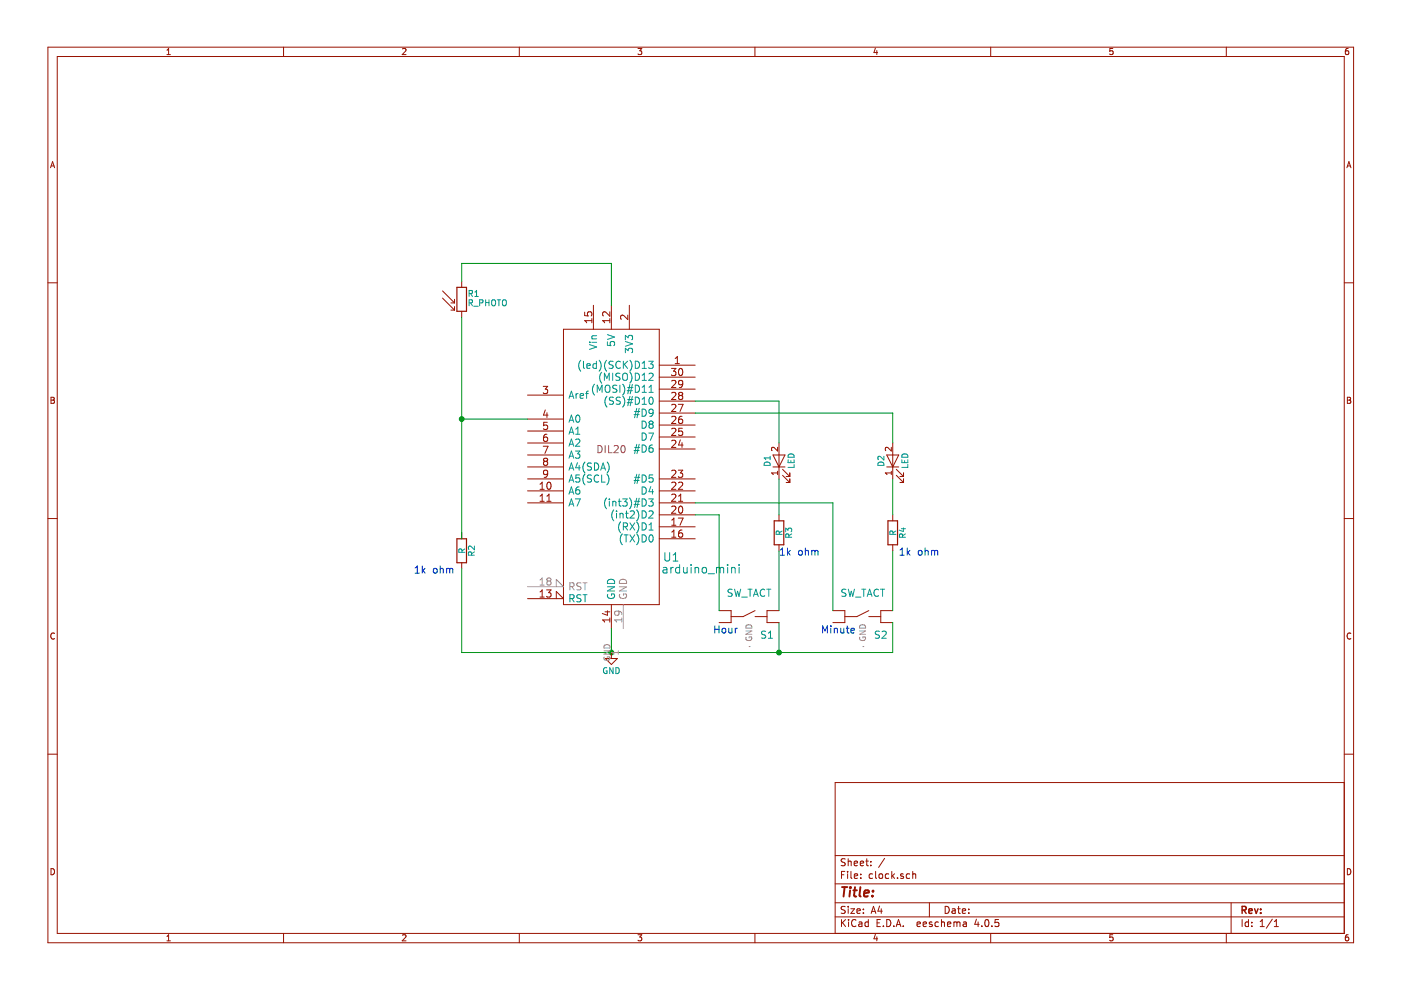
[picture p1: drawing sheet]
EESchema Schematic File Version 2
LIBS:power
LIBS:device
LIBS:transistors
LIBS:conn
LIBS:linear
LIBS:regul
LIBS:74xx
LIBS:cmos4000
LIBS:adc-dac
LIBS:memory
LIBS:xilinx
LIBS:microcontrollers
LIBS:dsp
LIBS:microchip
LIBS:analog_switches
LIBS:motorola
LIBS:texas
LIBS:intel
LIBS:audio
LIBS:interface
LIBS:digital-audio
LIBS:philips
LIBS:display
LIBS:cypress
LIBS:siliconi
LIBS:opto
LIBS:atmel
LIBS:contrib
LIBS:valves
LIBS:arduino-nano
LIBS:IHE
LIBS:Untitled-cache
EELAYER 25 0
EELAYER END
$Descr A4 11693 8268
encoding utf-8
Sheet 1 1
Title ""
Date ""
Rev ""
Comp ""
Comment1 ""
Comment2 ""
Comment3 ""
Comment4 ""
$EndDescr
$Comp
L LED D1
U 1 1
P 6500 3850
F 0 "D1" H 6500 3950 50  0000 C CNN
F 1 "LED" H 6500 3750 50  0000 C CNN
F 2 "" H 6500 3850 50  0000 C CNN
F 3 "" H 6500 3850 50  0000 C CNN
	1    6500 3850
	0    -1   -1   0   
$EndComp
$Comp
L LED D2
U 1 1
P 7450 3850
F 0 "D2" H 7450 3950 50  0000 C CNN
F 1 "LED" H 7450 3750 50  0000 C CNN
F 2 "" H 7450 3850 50  0000 C CNN
F 3 "" H 7450 3850 50  0000 C CNN
	1    7450 3850
	0    -1   -1   0   
$EndComp
$Comp
L R_PHOTO R1
U 1 1
P 3850 2500
F 0 "R1" H 3900 2550 50  0000 L CNN
F 1 "R_PHOTO" H 3900 2500 50  0000 L TNN
F 2 "" V 3900 2250 50  0000 L CNN
F 3 "" H 3850 2450 50  0000 C CNN
	1    3850 2500
	1    0    0    -1  
$EndComp
$Comp
L R R2
U 1 1
P 3850 4600
F 0 "R2" V 3930 4600 50  0000 C CNN
F 1 "R" V 3850 4600 50  0000 C CNN
F 2 "" V 3780 4600 50  0000 C CNN
F 3 "" H 3850 4600 50  0000 C CNN
	1    3850 4600
	1    0    0    -1  
$EndComp
$Comp
L R R3
U 1 1
P 6500 4450
F 0 "R3" V 6580 4450 50  0000 C CNN
F 1 "R" V 6500 4450 50  0000 C CNN
F 2 "" V 6430 4450 50  0000 C CNN
F 3 "" H 6500 4450 50  0000 C CNN
	1    6500 4450
	1    0    0    -1  
$EndComp
$Comp
L R R4
U 1 1
P 7450 4450
F 0 "R4" V 7530 4450 50  0000 C CNN
F 1 "R" V 7450 4450 50  0000 C CNN
F 2 "" V 7380 4450 50  0000 C CNN
F 3 "" H 7450 4450 50  0000 C CNN
	1    7450 4450
	1    0    0    -1  
$EndComp
$Comp
L arduino_mini U1
U 1 1
P 5100 3700
F 0 "U1" H 5600 2750 70  0000 C CNN
F 1 "arduino_mini" H 5850 2650 70  0000 C CNN
F 2 "DIL20" H 5100 3650 60  0000 C CNN
F 3 "" H 5100 3700 60  0001 C CNN
	1    5100 3700
	1    0    0    -1  
$EndComp
Wire Wire Line
	5100 2550 5100 2200
Wire Wire Line
	5100 2200 3850 2200
Wire Wire Line
	3850 2200 3850 2350
Wire Wire Line
	4400 3500 3850 3500
Connection ~ 3850 3500
Wire Wire Line
	3850 4750 3850 5450
Wire Wire Line
	3850 5450 7450 5450
Wire Wire Line
	5100 5450 5100 5250
Wire Wire Line
	3850 2650 3850 4500
$Comp
L SW_TACT S1
U 1 1
P 6250 5150
F 0 "S1" H 6400 5000 60  0000 C CNN
F 1 "SW_TACT" H 6250 5350 60  0000 C CNN
F 2 "" H 6250 5150 60  0000 C CNN
F 3 "" H 6250 5150 60  0000 C CNN
	1    6250 5150
	1    0    0    -1  
$EndComp
$Comp
L SW_TACT S2
U 1 1
P 7200 5150
F 0 "S2" H 7350 5000 60  0000 C CNN
F 1 "SW_TACT" H 7200 5350 60  0000 C CNN
F 2 "" H 7200 5150 60  0000 C CNN
F 3 "" H 7200 5150 60  0000 C CNN
	1    7200 5150
	1    0    0    -1  
$EndComp
Wire Wire Line
	6500 5450 6500 5200
Connection ~ 5100 5450
Connection ~ 6500 5450
Wire Wire Line
	6500 4600 6500 5100
Wire Wire Line
	6500 4300 6500 4000
Wire Wire Line
	7450 5100 7450 4600
Wire Wire Line
	7450 4300 7450 4000
Wire Wire Line
	5800 3450 7450 3450
Wire Wire Line
	7450 3450 7450 3700
Wire Wire Line
	5800 3350 6500 3350
Wire Wire Line
	6500 3350 6500 3700
Wire Wire Line
	5800 4300 6000 4300
Wire Wire Line
	6000 4300 6000 5100
Wire Wire Line
	5800 4200 6950 4200
Wire Wire Line
	6950 4200 6950 5100
Wire Wire Line
	7450 5450 7450 5200
Text Notes 5950 5300 0    60   ~ 0
Hour
Text Notes 6850 5300 0    60   ~ 0
Minute
$Comp
L GND #PWR?
U 1 1
P 5100 5450
F 0 "#PWR?" H 5100 5200 50  0001 C CNN
F 1 "GND" H 5100 5300 50  0000 C CNN
F 2 "" H 5100 5450 50  0000 C CNN
F 3 "" H 5100 5450 50  0000 C CNN
	1    5100 5450
	1    0    0    -1  
$EndComp
Text Notes 3450 4800 0    60   ~ 0
1k ohm
Text Notes 7500 4650 0    60   ~ 0
1k ohm\n
Text Notes 6500 4650 0    60   ~ 0
1k ohm\n
$EndSCHEMATC
